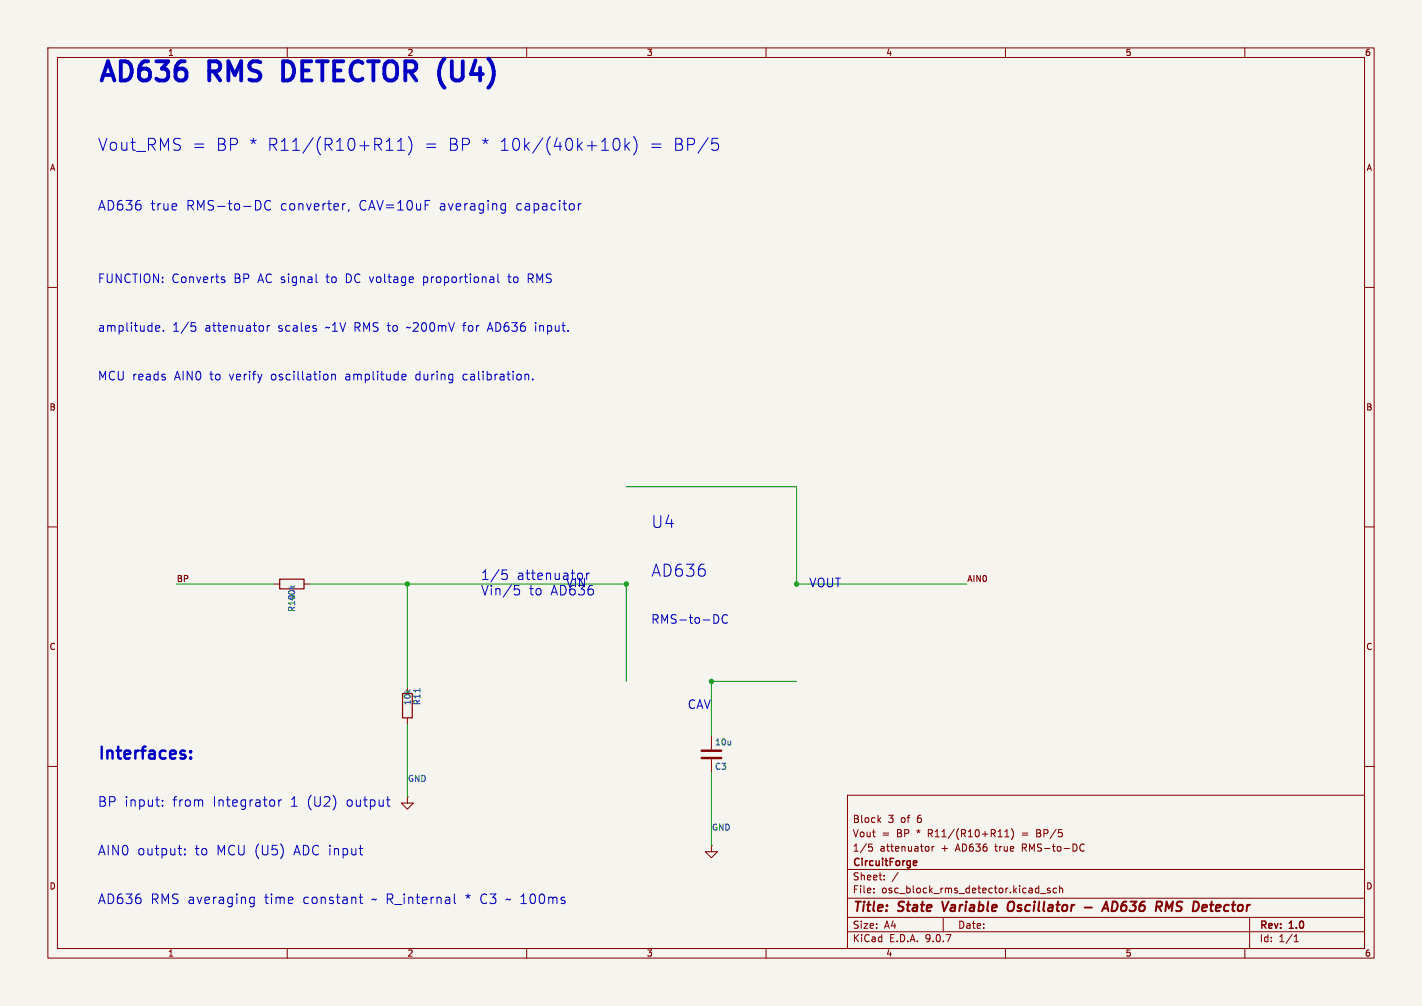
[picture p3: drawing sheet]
<svg xmlns="http://www.w3.org/2000/svg" width="297mm" height="210mm" viewBox="0 0 297 210" stroke-linecap="round" stroke-linejoin="round" font-family="sans-serif">
<path d="M0 0h297v210h-297z" fill="#f5f4ef" stroke="#f5f4ef" stroke-width=".21"/>
<g fill="none" stroke="#840000" stroke-width=".21">
<path d="M10 10h277v190h-277zM12 12h273v186h-273zM60 10v2M110 10v2M160 10v2M210 10v2M260 10v2M10 60h2M285 60h2M10 110h2M285 110h2M57.1 121.9h1.3"/>
<path d="M63.5 121.9h1.3M85.1 143.5v1.3M85.1 149.9v1.2M148.6 153.7v2.8M148.6 158.5v2.8M10 160h2M85.1 166.4v1.2h1.3l-1.3 1.3-1.3-1.3h1.3M85.1 166.4h.1M148.6 176.5v1.3h1.3l-1.3 1.3-1.3-1.3h1.3M148.6 176.5h.1M177 166h108v32h-108zM181.5 176.2h.7"/>
<path d="M181.5 176.8h.5l.2 .3-.1 .5h-.6M183.5 171.1l.5 .6M184 170.7l-.6 .6M193.7 176.7l.3 .3v.4l-.3 .3M194.7 176.7v1M195.1 176.7l-.4 .3M209.9 174.7h.8M209.9 173.6l.4-.4v1.5M211.2 173a1.72 1.72 0 0 1 0 2.3M226.5 176.3a.71 .71 0 0 0-1 .5 .71 .71 0 0 0 .7 .9l.3-.1M285 160h2M60 198v2"/>
<path d="M110 198v2M160 198v2M177 194.5h108M177 191.5h108M177 187.5h108M177 181.5h108M182.5 186.3v.1M182.5 185.5v.1M184.7 183.6v.1M184.7 182.8v.1M187.6 182.1l-1.3 2M197 191.5v3"/>
<path d="M210 198v2M217.3 186.5h1.2M219.3 185.5l-.3-.1-.3 .2 .1 .2 .5 .2v.3h-.6M220.7 185.5l-.5-.1-.2 .3 .1 .6h.6M221.3 185.5l.2-.1 .4 .1 .1 .9M221.3 184.9v1.5M260 198v2M261 191.5v6.5M270.3 196.6h.9M270.3 195.5l.4-.4v1.5"/>
</g>
<path d="M196.8 188.2l.4 2M211.5 188.2a.77 .77 0 0 0-1 .7l-.1 .6 .2 .6a.71 .71 0 0 0 1-.2M226.5 189.4h1.6M230.2 190.2l.9-2 .4 2M230.4 189.6h1M232.9 188.2h-.5l-.2 2 .7-.1M245 188.2l-.9 1.4-.5-1.4-.2 2M252.7 188.9h.8M253.1 188.2l-.2 1.7v.2l.4 .1" fill="none" stroke="#840000" stroke-width=".4"/>
<path d="M191 179.7l.4 .1 .1 .2-.7 .2M191.4 180.6l-.4 .1" fill="none" stroke="#840000" stroke-width=".3"/>
<path d="M58.4 120.9h5.1v2h-5.1zM84.1 144.8h2v5.1h-2z" fill="none" stroke="#840000" stroke-width=".25"/>
<path d="M87.7 143.8v.7" fill="none" stroke="#006464" stroke-width=".21"/>
<path d="M146.6 156.7h4M146.6 158.2h4" fill="none" stroke="#840000" stroke-width=".51"/>
<path d="M130.8 101.6h35.6v20.3h35.5M36.8 121.9h20.3M64.8 121.9h66v20.3M85.1 121.9v21.6M85.1 151.1v15.3M166.4 142.2h-17.8v11.5M148.6 161.3v15.2" fill="none" stroke="#009600" stroke-width=".21"/>
<path d="M60.1 12.8h-1v4h1" fill="none" stroke="#0000c2" stroke-width=".8"/>
<g fill="none" stroke="#0000c2" stroke-width=".21">
<path d="M80.7 31.4h1.4M80.9 29.5l.5-.6v2.5M83 31.4h1.5M83 29.6l.8-.7v2.5M85.3 28.5a2.87 2.87 0 0 1 0 3.8M125.7 31.4h1.4M128.3 29.1a.6 .6 0 0 1 .6-.2 .6 .6 0 0 1 .4 .5 1.29 1.29 0 0 1-.7 2 1.52 1.52 0 0 1-.3-2.3zM130.5 28.9v2.5M130.8 30.4l.7 1M131.5 29.7l-1 1M132.3 28.5a2.87 2.87 0 0 1 0 3.8M149.9 28.9h-1.1l-.2 1.2 .4-.3 .8 .1 .3 .4-.2 .8-.3 .3h-.6l-.4-.3"/>
<path d="M46.5 58.4l.4 .1 .1 .2-.3 .3h-.3M46.5 57.8l.4 .1M53.8 41.8a1.08 1.08 0 0 1 .7 1 1.08 1.08 0 0 1-.7 1M56.5 42a.8 .8 0 0 0-1 0 .8 .8 0 0 0-.2 1 .75 .75 0 0 0 .4 .8 .75 .75 0 0 0 .8-.1M66 57.2v1.5l.3 .3M72.1 42.5l-.3 .1-.2 .3M72.9 43.8l-.2 .3M88.8 41.8h1M102.5 57.8h.4l.2 .3v.9M103.1 58.9l-.6 .1M103.1 58.2l-.6 .1M104 57.2v1.5l.2 .3"/>
<path d="M104.7 43.7l.3 .1h.6M105.6 42.6l-.6-.1-.3 .2M105.6 42.5v1.6a.54 .54 0 0 1-.9 .3M120.8 42.5v1.3M121.4 42.5l-.4 .1-.2 .3M32.5 68.9l.3 .3 .5-.1M32.5 68.2l.3-.2h.3l.3 .2v.2l-.9 .2M34.1 69v.2M40 67.4h.8M40.1 68h.5l.3 .4-.2 .7-.6 .1M54.9 68l.1 .3v.5l-.1 .3M55.8 68v1.2"/>
<path d="M56.3 68h-.3l-.2 .3M65.8 68.6l.3 .2-.3 .4M65.8 68h.2M68.4 78.3v.8M69.3 78.1v1.2M69.3 78.3l.2-.2 .5 .1v1.1M83.9 78.4l.3-.3h.3l.3 .3v.1l-.9 .2M83.9 79.1l.3 .2 .5-.1M109.7 78.2h.6l.1 1.1M111.3 79.1v.2M104.9 119h1M104.9 119.8l.7-.1 .4 .4v.5l-.2 .3h-.9"/>
<path d="M121.3 119.6l.4 .4v.6M122.5 119.6v1.4M123.1 119.6l-.4 .1-.2 .3M107.5 123.1l.6-.1 .4 .3v.5l-.2 .3h-.8M149.5 128.3a.97 .97 0 0 1 .6 .9 .97 .97 0 0 1-.6 .9M151.9 128.5a.72 .72 0 0 0-.9 0 .72 .72 0 0 0-.2 .8 .67 .67 0 0 0 .4 .7 .67 .67 0 0 0 .7-.1M33.9 168.1v.2M33.9 167.1v.2M37.2 177.1h.7M37.8 178.5h.1M38.6 178.3v.2M38.6 177.2v.2"/>
<path d="M57.3 167.2v.9M58.2 167v1.3M58.8 167l-.4 .1-.2 .3M75 177.1h.8M75.6 178.5h.2M80.7 167h.8M81 168l.1 .2 .4 .1M52.1 188.2l.4 .4 .6-.1M53.1 187.3v1.6a.54 .54 0 0 1-.9 .3M53.1 187.4l-.6-.1-.4 .4M75 187.3h.8M75.3 186.6v1.7l.1 .2 .4 .1"/>
<path d="M94.9 186.6v1.7l.3 .3"/>
</g>
<path d="M39.8 158.1l.1 .1-.1 .2M39.8 158.1l-.1 .1 .1 .2M39.8 156.8v.3M39.8 158.1v.3M39.8 156.8l.1 .1-.1 .2M39.8 156.8l-.1 .1 .1 .2" fill="none" stroke="#0000c2" stroke-width=".5"/>
<g fill="#009600" stroke="#009600" stroke-width=".21">
<circle cx="148.6" cy="142.2" r=".46"/>
<circle cx="166.4" cy="121.9" r=".46"/>
<circle cx="130.8" cy="121.9" r=".46"/>
<circle cx="85.1" cy="121.9" r=".46"/>
</g>
<g font-size="5.6" fill="#0000c2">
<text x="20.3" y="18.2">AD636</text>
<text x="43.8" y="18.2">RMS</text>
<text x="60.9" y="18.2">DETECTOR (U4)</text>
</g>
<g font-size="3.5" fill="#0000c2">
<text x="20.3" y="31.7">Vout_RMS</text>
<text x="39.9" y="31.7">=</text>
<text x="44.9" y="31.7">BP * R11/(R10+R11)</text>
<text x="88.2" y="31.7">=</text>
<text x="93.2" y="31.7">BP * 10k/(40k+10k)</text>
<text x="135.1" y="31.7">=</text>
<text x="140" y="31.7">BP/5</text>
<text x="135.9" y="110.4">U4</text>
<text x="135.9" y="120.6">AD636</text>
<text x="20.3" y="159.2">Interfaces:</text>
</g>
<g font-size="2.8" fill="#0000c2">
<text x="20.3" y="44.2">AD636</text>
<text x="31.3" y="44.2">true</text>
<text x="38.8" y="44.2">RMS-to-DC</text>
<text x="58.5" y="44.2">converter,</text>
<text x="74.9" y="44.2">CAV=10uF</text>
<text x="91.7" y="44.2">averaging</text>
<text x="107.8" y="44.2">capacitor</text>
<text x="100.3" y="121.3">1/5</text>
<text x="100.3" y="124.5">Vin/5</text>
<text x="107.8" y="121.3">attenuator</text>
<text x="110.4" y="124.5">to</text>
<text x="114.9" y="124.5">AD636</text>
<text x="20.3" y="168.6">BP input:</text>
<text x="36" y="168.6">from</text>
<text x="44.4" y="168.6">Integrator</text>
<text x="60.6" y="168.6">1 (U2)</text>
<text x="72.4" y="168.6">output</text>
<text x="20.3" y="178.8">AIN0</text>
<text x="28.6" y="178.8">output:</text>
<text x="40.6" y="178.8">to</text>
<text x="45.2" y="178.8">MCU (U5)</text>
<text x="61.4" y="178.8">ADC input</text>
<text x="20.3" y="188.9">AD636</text>
<text x="31.3" y="188.9">RMS averaging</text>
<text x="55.2" y="188.9">time</text>
<text x="63.2" y="188.9">constant</text>
<text x="77.7" y="188.9">~ R_internal</text>
<text x="97.3" y="188.9">*</text>
<text x="100.4" y="188.9">C3 ~ 100ms</text>
</g>
<g font-size="2.8" fill="#840000">
<text x="178" y="190.9">Title:</text>
<text x="187.7" y="190.9">State</text>
<text x="197.7" y="190.9">Variable</text>
<text x="212.1" y="190.9">Oscillator</text>
<text x="233.7" y="190.9">AD636</text>
<text x="245.5" y="190.9">RMS</text>
<text x="254" y="190.9">Detector</text>
</g>
<g font-size="2.5" fill="#0000c2">
<text x="20.3" y="59.3">FUNCTION:</text>
<text x="35.8" y="59.3">Converts</text>
<text x="48.8" y="59.3">BP AC signal</text>
<text x="68.3" y="59.3">to</text>
<text x="72.4" y="59.3">DC voltage</text>
<text x="88.7" y="59.3">proportional</text>
<text x="106.7" y="59.3">to</text>
<text x="110.8" y="59.3">RMS</text>
<text x="20.3" y="69.5">amplitude.</text>
<text x="35.9" y="69.5">1/5</text>
<text x="42.7" y="69.5">attenuator</text>
<text x="58.1" y="69.5">scales</text>
<text x="68.1" y="69.5">~1V RMS to</text>
<text x="85.3" y="69.5">~200mV</text>
<text x="97.1" y="69.5">for</text>
<text x="102.4" y="69.5">AD636</text>
<text x="112.3" y="69.5">input.</text>
<text x="20.3" y="79.6">MCU reads</text>
<text x="36.4" y="79.6">AIN0</text>
<text x="43.8" y="79.6">to</text>
<text x="48" y="79.6">verify</text>
<text x="56.7" y="79.6">oscillation</text>
<text x="72.3" y="79.6">amplitude</text>
<text x="87.1" y="79.6">during</text>
<text x="97" y="79.6">calibration.</text>
<text x="118.1" y="122.8">VIN</text>
<text x="168.9" y="122.8">VOUT</text>
<text x="135.9" y="130.4">RMS-to-DC</text>
<text x="143.5" y="148.2">CAV</text>
</g>
<g font-size="2.1" fill="#840000">
<text x="178" y="172">Block</text>
<text x="185.4" y="172">3</text>
<text x="188.2" y="172">of</text>
<text x="191.7" y="172">6</text>
<text x="178" y="178">1/5</text>
<text x="178" y="175">Vout</text>
<text x="183.7" y="178">attenuator</text>
<text x="184.2" y="175">=</text>
<text x="187.3" y="175">BP</text>
<text x="191.6" y="175">*</text>
<text x="194.1" y="175">R11/(R10+R11)</text>
<text x="196.6" y="178">+</text>
<text x="199.8" y="178">AD636</text>
<text x="208.1" y="178">true</text>
<text x="213.9" y="178">RMS-to-DC</text>
<text x="213.9" y="175">=</text>
<text x="217" y="175">BP/5</text>
<text x="178" y="184">Sheet:</text>
<text x="178" y="181.2">CircuitForge</text>
<text x="178" y="186.7">File:</text>
<text x="184.1" y="186.7">osc_block_rms_detector.kicad_sch</text>
<text x="178" y="196.9">KiCad</text>
<text x="178" y="194.1">Size:</text>
<text x="184.7" y="194.1">A4</text>
<text x="185.7" y="196.9">E.D.A.</text>
<text x="193.3" y="196.9">9.0.7</text>
<text x="200" y="194.1">Date:</text>
<text x="263" y="194.3">Rev:</text>
<text x="263" y="196.9">Id:</text>
<text x="267.1" y="196.9">1/1</text>
<text x="269.4" y="194.3">1.0</text>
</g>
<g font-size="1.8" fill="#840000">
<text x="35" y="11.9">1</text>
<text x="85" y="11.9">2</text>
<text x="135" y="11.9">3</text>
<text x="185" y="11.9">4</text>
<text x="235" y="11.9">5</text>
<text x="285" y="11.9">6</text>
<text x="10.3" y="35.9">A</text>
<text x="285.3" y="35.9">A</text>
<text x="10.3" y="85.9">B</text>
<text x="285.3" y="85.9">B</text>
<text x="10.3" y="135.9">C</text>
<text x="285.3" y="135.9">C</text>
<text x="10.3" y="185.9">D</text>
<text x="285.3" y="185.9">D</text>
<text x="35" y="199.9">1</text>
<text x="85" y="199.9">2</text>
<text x="135" y="199.9">3</text>
<text x="185" y="199.9">4</text>
<text x="235" y="199.9">5</text>
<text x="285" y="199.9">6</text>
</g>
<g font-size="1.8" fill="#0f0f0f">
<text x="36.8" y="121.6">BP</text>
<text x="201.9" y="121.6">AIN0</text>
</g>
<g font-size="1.8" fill="#006464">
<text x="61.8" y="125.6" transform="rotate(-90 61.8 125.6)">40k</text>
<text x="61.8" y="127.9" transform="rotate(-90 61.8 127.9)">R10</text>
<text x="86" y="147.3" transform="rotate(-90 86 147.3)">10k</text>
<text x="88" y="147.3" transform="rotate(-90 88 147.3)">R11</text>
<text x="149.2" y="155.8">10u</text>
<text x="149.2" y="160.9">C3</text>
<text x="85.1" y="163.4">GND</text>
<text x="148.6" y="173.6">GND</text>
</g>
</svg>
